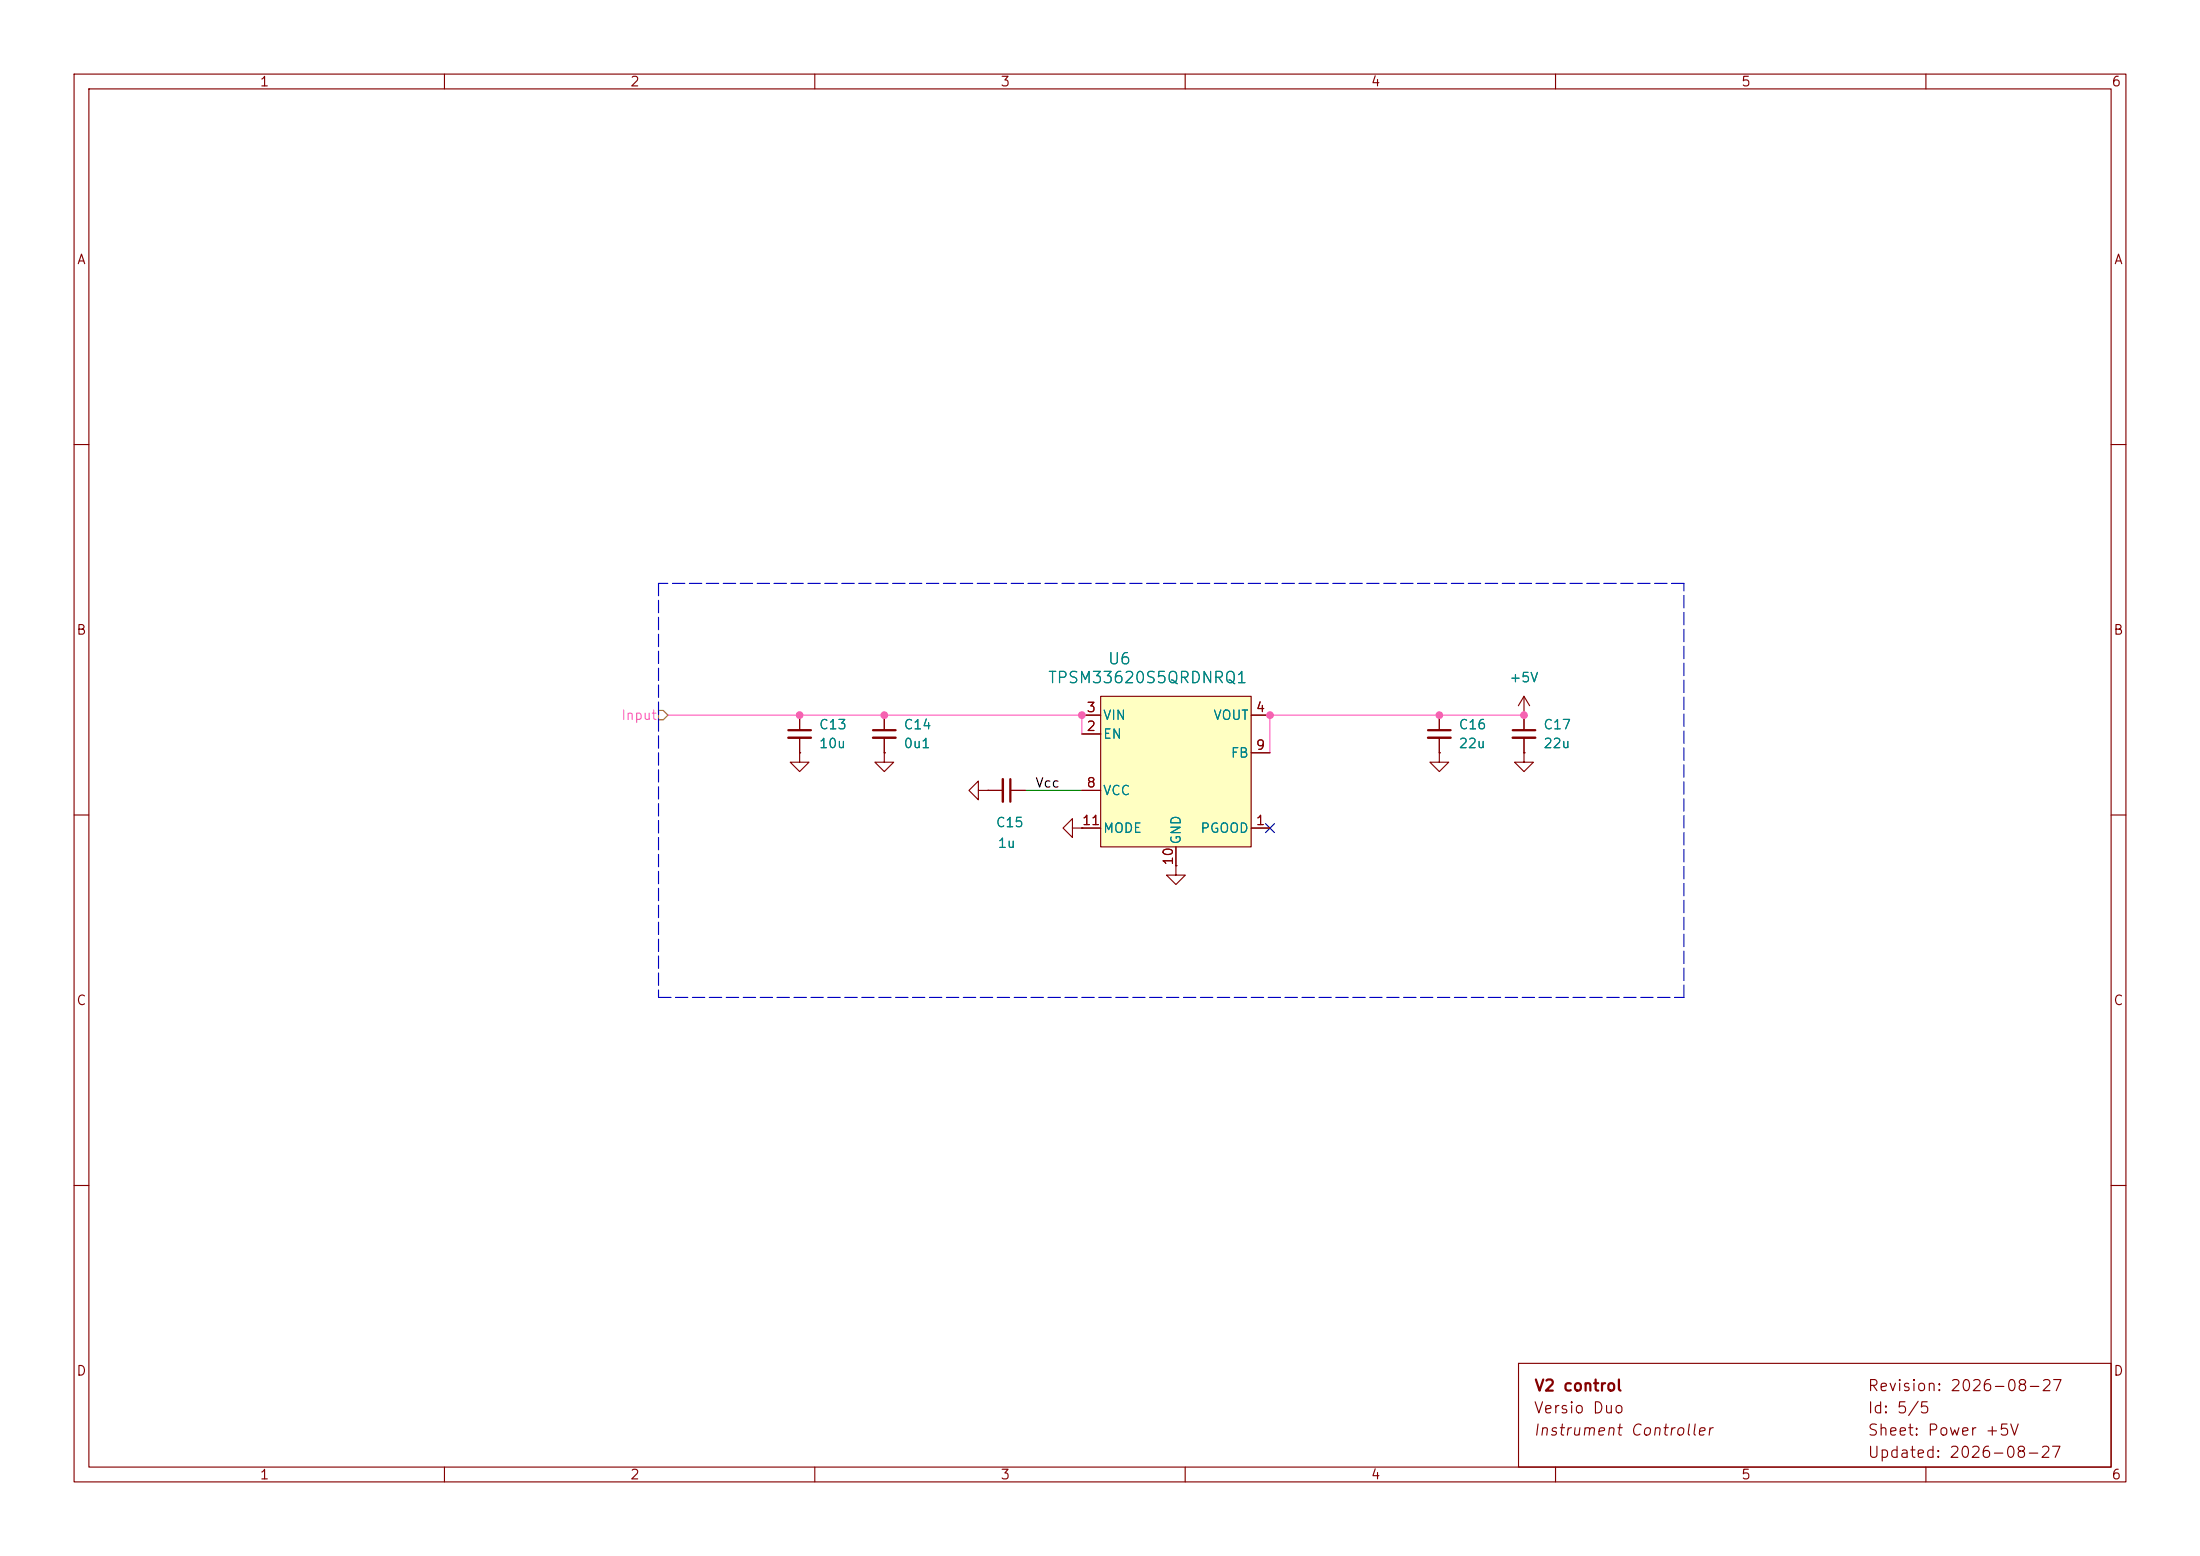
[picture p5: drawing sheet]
<svg xmlns="http://www.w3.org/2000/svg" width="297mm" height="210mm" viewBox="0 0 297 210" stroke-linecap="round" stroke-linejoin="round" font-family="sans-serif">
<g fill="none" stroke="#840000" stroke-width=".15">
<path d="M10 10h277v190h-277zM12 12h273v186h-273zM60 10v2M110 10v2M160 10v2M210 10v2M260 10v2M10 60h2M285 60h2M107.9 96.5v2.1M107.9 99.6v2M119.4 96.5v2.1"/>
<path d="M119.4 99.6v2M194.3 96.5v2.1M194.3 99.6v2M205.7 96.5h.1M205.7 94v4.6M205.7 99.6v2M205.7 94l-.7 1.3M205.7 94l.8 1.3M10 110h2M107.9 101.6v1.3h1.3l-1.3 1.2-1.2-1.2h1.2M107.9 101.6h.1M119.4 101.6v1.3h1.2l-1.2 1.2-1.3-1.2h1.3"/>
<path d="M119.4 101.6h.1M132.1 106.7v-1.3l-1.3 1.3 1.3 1.3v-1.3h1.2M133.3 106.7h.1M144.8 111.8v-1.3l-1.3 1.3 1.3 1.2v-1.2h1.2M146 111.8h.1M158.7 116.8v1.3h1.3l-1.3 1.3-1.2-1.3h1.2M158.7 116.8h.1M194.3 101.6v1.3h1.3l-1.3 1.2-1.3-1.2h1.3M194.3 101.6h.1M205.7 101.6v1.3h1.3l-1.3 1.2-1.2-1.2h1.2M205.7 101.6h.1M285 110h2"/>
<path d="M10 160h2M285 160h2M60 198v2M110 198v2M160 198v2M205 184h80v14h-80zM210 198v2M260 198v2"/>
</g>
<path d="M106.4 98.6h3.1M117.9 98.6h3M192.8 98.6h3M204.2 98.6h3.1" fill="none" stroke="#840000" stroke-width=".3"/>
<path d="M106.4 99.6h3.1M117.9 99.6h3M192.8 99.6h3M204.2 99.6h3.1" fill="none" stroke="#840000" stroke-width=".33"/>
<path d="M148.6 94h20.3v20.3h-20.3z" fill="#ffffc2"/>
<g fill="none" stroke="#840000" stroke-width=".15">
<path d="M107.9 96.5v2.1M107.9 99.6v2M119.4 96.5v2.1M119.4 99.6v2M146 99.1h2.6M146 96.5h2.6M148.6 94h20.3v20.3h-20.3zM168.9 96.5h2.5M194.3 96.5v2.1M194.3 99.6v2M205.7 96.5h.1M205.7 96.5v2.1"/>
<path d="M205.7 99.6v2M107.9 101.6h.1M119.4 101.6h.1M133.3 106.7h.1M133.3 106.7h2.1M136.4 106.7h2M146 111.8h.1M146 111.8h2.6M146 106.7h2.6M158.7 116.8h.1M158.7 114.3v2.5M168.9 111.8h2.5"/>
<path d="M168.9 101.6h2.5M194.3 101.6h.1M205.7 101.6h.1"/>
</g>
<path d="M136.4 105.2v3" fill="none" stroke="#840000" stroke-width=".3"/>
<path d="M135.4 105.2v3" fill="none" stroke="#840000" stroke-width=".33"/>
<path d="M88.9 95.9h.6l.7 .6-.7 .7h-.6z" fill="none" stroke="#848400" stroke-width=".15"/>
<path d="M88.9 78.7v55.9M227.3 78.7h-138.4M88.9 134.6h138.4M227.3 134.6v-55.9" fill="none" stroke="#0000c2" stroke-width=".15" stroke-dasharray="1.7 .6"/>
<path d="M90.2 96.5h55.8v2.6M205.7 96.5h-34.3v5.1" fill="none" stroke="#ff5cbb" stroke-width=".15"/>
<path d="M138.4 106.7h7.6" fill="none" stroke="#008400" stroke-width=".15"/>
<path d="M170.8 111.2l1.3 1.2M172.1 111.2l-1.3 1.2" fill="none" stroke="#000084" stroke-width=".15"/>
<g fill="#ff5cbb" stroke="#ff5cbb" stroke-width=".14">
<circle cx="194.3" cy="96.5" r=".46"/>
<circle cx="205.7" cy="96.5" r=".46"/>
<circle cx="171.4" cy="96.5" r=".46"/>
<circle cx="107.9" cy="96.5" r=".46"/>
<circle cx="119.4" cy="96.5" r=".46"/>
<circle cx="146" cy="96.5" r=".46"/>
</g>
<g font-size="1.5" fill="#008484">
<text x="141.4" y="92.6">TPSM33620S5QRDNRQ1</text>
<text x="149.5" y="90.1">U6</text>
</g>
<g font-size="1.5" fill="#840000">
<text x="207" y="191.1">Versio Duo</text>
<text x="207" y="188.1">V2 control</text>
<text x="252" y="188.1">Revision: 2026-08-27</text>
<text x="252" y="191.1">Id: 5/5</text>
<text x="206.9" y="194.1">Instrument Controller</text>
<text x="252" y="197.1">Updated: 2026-08-27</text>
<text x="252" y="194.1">Sheet: Power +5V</text>
</g>
<g font-size="1.3" fill="#840000">
<text x="35" y="12">1</text>
<text x="85" y="12">2</text>
<text x="135" y="12">3</text>
<text x="185" y="12">4</text>
<text x="235" y="12">5</text>
<text x="285" y="12">6</text>
<text x="10.3" y="36">A</text>
<text x="285.3" y="36">A</text>
<text x="10.2" y="86">B</text>
<text x="285.2" y="86">B</text>
<text x="146.6" y="99">2</text>
<text x="146.6" y="96.4">3</text>
<text x="169.4" y="96.4">4</text>
<text x="169.4" y="101.5">9</text>
<text x="146.6" y="106.6">8</text>
<text x="146" y="111.7">11</text>
<text x="169.4" y="111.7">1</text>
<text x="158.7" y="116.9" transform="rotate(-90 158.7 116.9)">10</text>
<text x="10.2" y="136">C</text>
<text x="285.2" y="136">C</text>
<text x="10.2" y="186">D</text>
<text x="285.2" y="186">D</text>
<text x="35" y="200">1</text>
<text x="85" y="200">2</text>
<text x="135" y="200">3</text>
<text x="185" y="200">4</text>
<text x="235" y="200">5</text>
<text x="285" y="200">6</text>
</g>
<g font-size="1.3" fill="#008484">
<text x="203.7" y="92.4">+5V</text>
<text x="110.5" y="98.8">C13</text>
<text x="110.5" y="101.3">10u</text>
<text x="121.9" y="98.8">C14</text>
<text x="121.9" y="101.3">0u1</text>
<text x="148.8" y="100">EN</text>
<text x="148.8" y="97.5">VIN</text>
<text x="163.7" y="97.5">VOUT</text>
<text x="196.8" y="98.8">C16</text>
<text x="196.8" y="101.3">22u</text>
<text x="208.3" y="98.8">C17</text>
<text x="208.3" y="101.3">22u</text>
<text x="148.8" y="107.6">VCC</text>
<text x="166.1" y="102.6">FB</text>
<text x="134.4" y="112">C15</text>
<text x="148.8" y="112.7">MODE</text>
<text x="162" y="112.7">PGOOD</text>
<text x="134.6" y="114.8">1u</text>
<text x="159.7" y="114.1" transform="rotate(-90 159.7 114.1)">GND</text>
</g>
<text font-size="1.3" fill="#ff5cbb" x="83.8" y="97.5">Input</text>
<text font-size="1.3" x="139.7" y="106.6">Vcc</text>
</svg>
